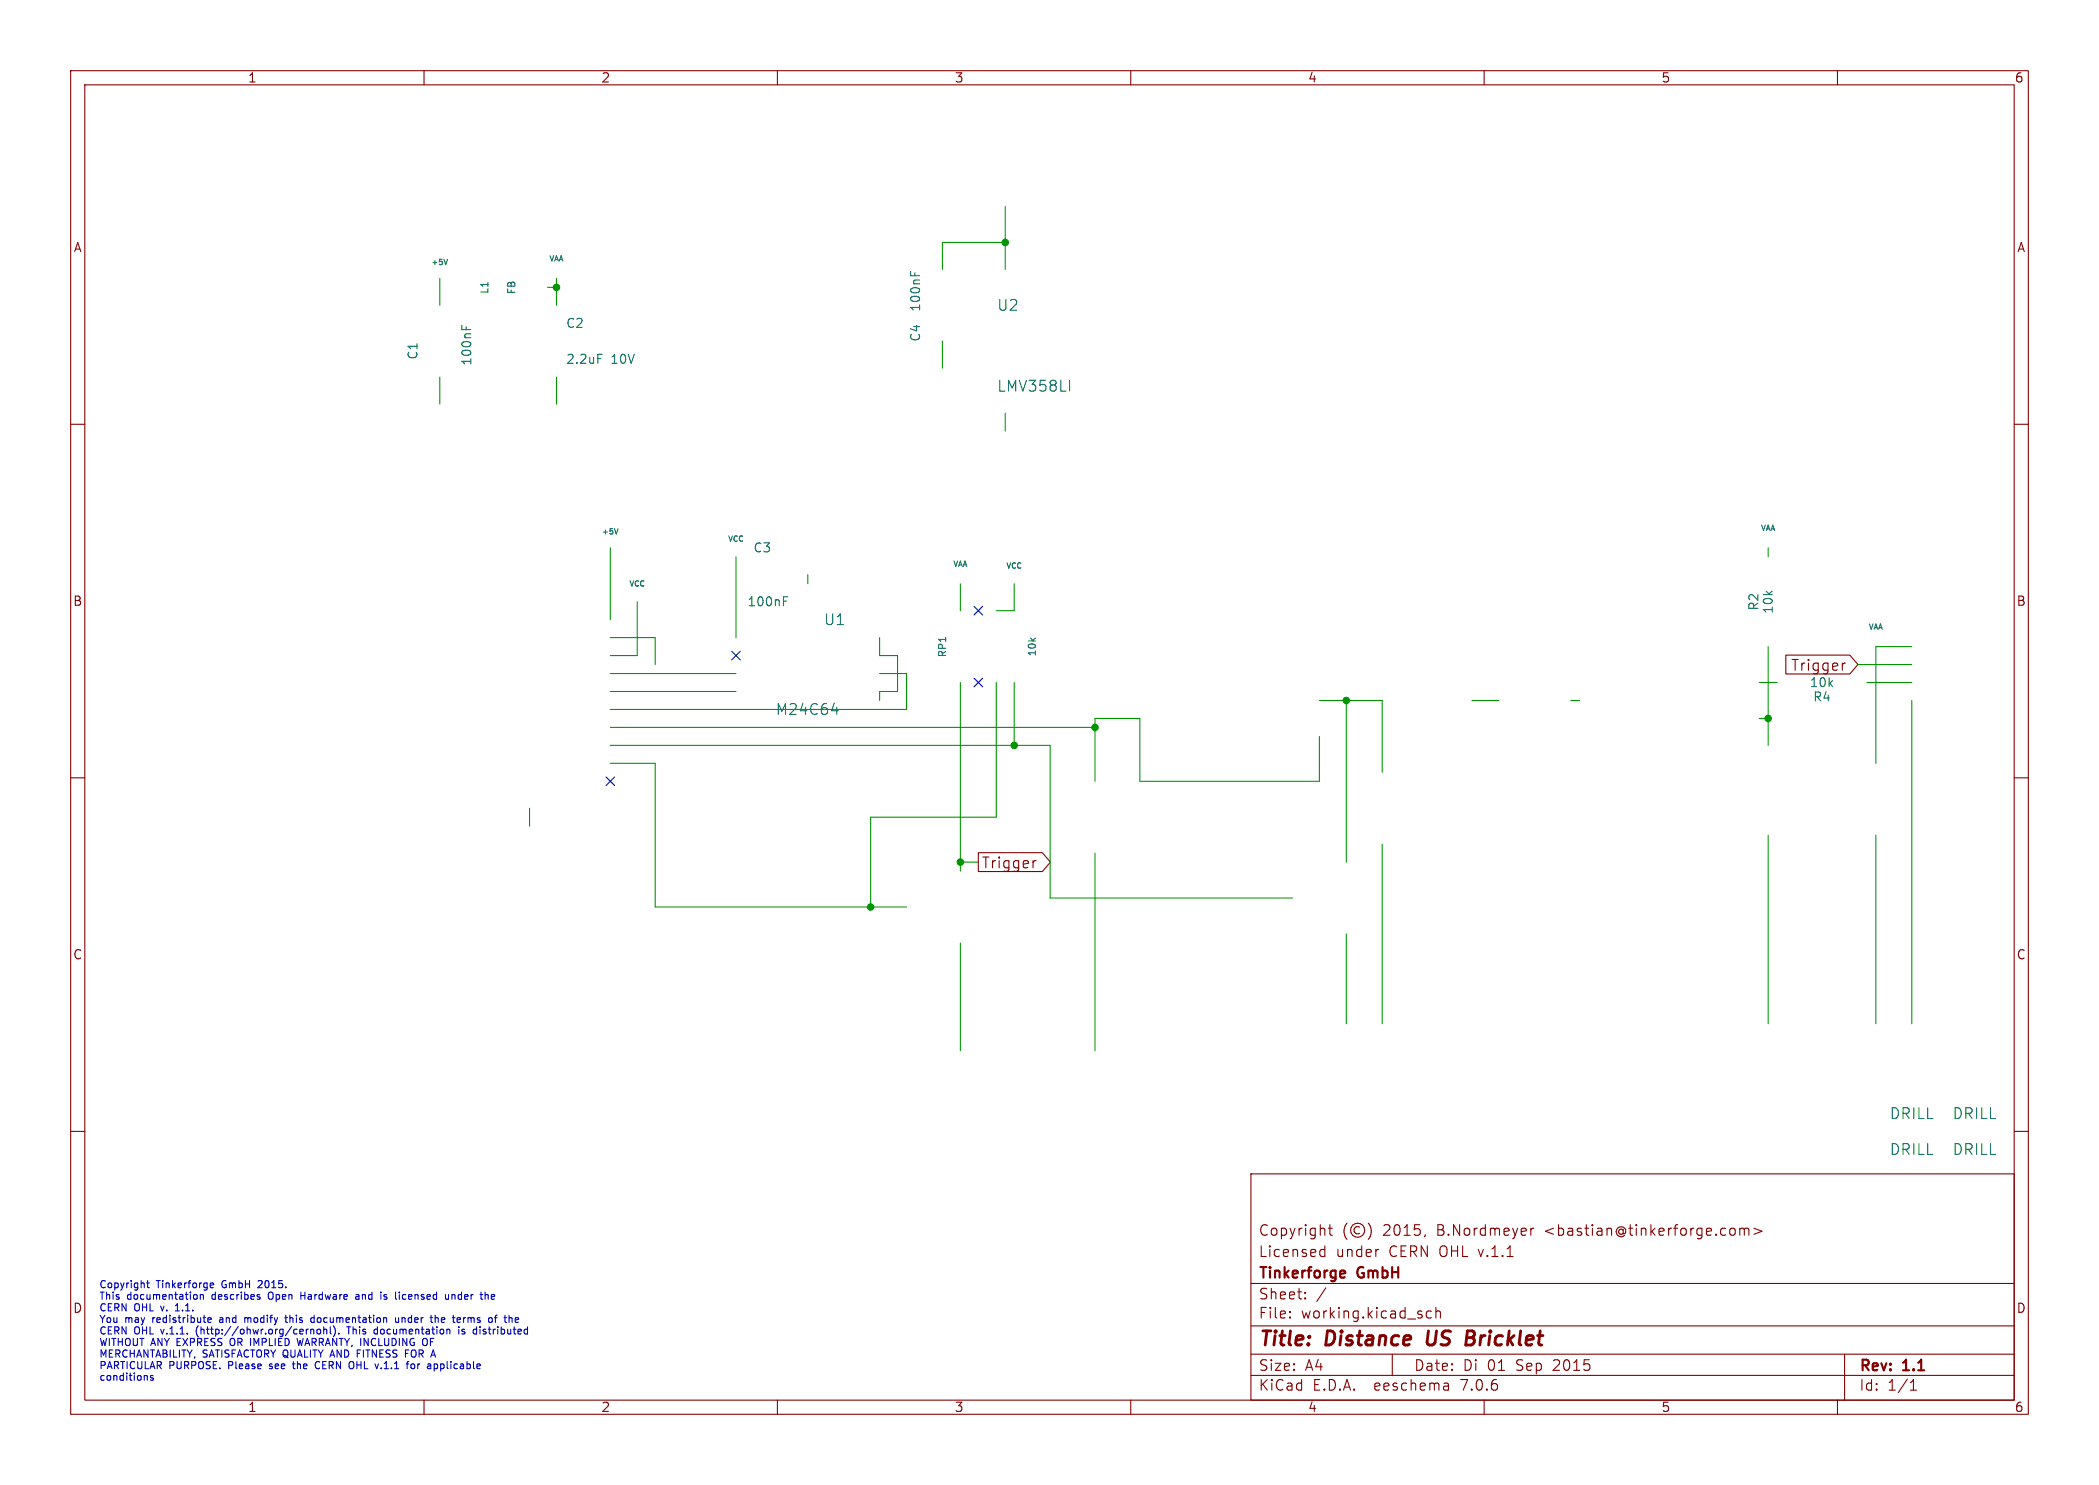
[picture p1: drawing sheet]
<svg xmlns="http://www.w3.org/2000/svg" width="297mm" height="210mm" viewBox="0 0 297 210" stroke-linecap="round" stroke-linejoin="round" font-family="sans-serif">
<g fill="none" stroke="#840000" stroke-width=".15">
<path d="M10 10h277v190h-277zM12 12h273v186h-273zM60 10v2M110 10v2M160 10v2M210 10v2M260 10v2M10 60h2M285 60h2M252.7 92.6h9l1.2 1.4-1.2 1.3h-9zM261.1 93.8h-.3M10 110h2"/>
<path d="M285 110h2M138.4 120.6h9.1l1.1 1.3-1.1 1.4h-9.1zM146.6 121.7l-.4 .2M10 160h2M285 160h2M177 166h108v32h-108zM186.9 177.6l.1 .1 .5-.1M186.9 176.8l.1-.1 .5 .1M187.5 176.2v1.5M188 173.7h.5M188.2 173.2v1.3v.1l.3 .1M190.6 173a1.72 1.72 0 0 0 0 2.3"/>
<path d="M192.4 173.6a.52 .52 0 0 0-.8 .4 .52 .52 0 0 0 .8 .4M193.6 173a1.72 1.72 0 0 1 0 2.3M195 176.7h.1M201.7 174.6l-.2 .3M216.6 173.7v1M217 173.7l-.3 .1-.1 .2M245 173.7a.41 .41 0 0 1 .5 .3v.4a.41 .41 0 0 1-.5 .3M246.2 173.8a.37 .37 0 0 1 .6 .1M246.2 173.7v1M246.8 173.9l.2-.2 .4 .1 .1 .9M246.8 173.9v.8M248.2 173.7l1.1 .4-1.1 .5"/>
<path d="M60 198v2M110 198v2M160 198v2M177 194.5h108M177 191.5h108M177 187.5h108M177 181.5h108M182.5 186.3h.1l-.1 .1M182.5 186.3v.1M182.5 185.5v.1M182.5 185.5h.1l-.1 .1M184.7 183.6v.1"/>
<path d="M184.7 183.6h-.1l.1 .1M184.7 182.8v.1M184.7 182.8h-.1l.1 .1M187.6 182.1l-1.3 2M197 191.5v3M202.5 185.5l-.4-.1-.3 .3v.4l.2 .2 .1 .1 .4-.1M203.2 185.5a.37 .37 0 0 1 .6 .1v.8M203.2 184.9v1.5M204.9 195.7l.1 .9M205 196.5l-.2 .1M205 196h-.2M210 198v2"/>
<path d="M260 198v2M261 191.5v6.5M270.3 196.6h.9M270.3 195.5l.4-.4v1.5"/>
<circle cx="192.1" cy="174" r="1"/>
</g>
<path d="M202.1 188.2l-.2 1.6 .2 .3 .2 .1M207.5 189.2h.7M207.6 188.2h.7M208.2 189.2l.3 .1M208.4 190.1l-.2 .1h-.8M208.4 189.1l-.2 .1" fill="none" stroke="#840000" stroke-width=".4"/>
<path d="M190.1 179.7l.2 .1v.2l-.7 .2M190.3 180.6l-.2 .1" fill="none" stroke="#840000" stroke-width=".3"/>
<g fill="none" stroke="#0000c2" stroke-width=".15">
<path d="M20.7 194.5l.1 .2v.5M20.7 181.4h.4M20.9 181.1v.9l.2 .1M21.7 194.6l-.3-.1-.1 .2v.1l.4 .1v.2h-.4M24.8 185.4h.6M25 184.5l-.2 .2M27.6 183.1h.2l.1 .2v.4h-.3M27.8 187.9v.7M28.3 183.2l.2-.1h.2l.1 .6M28.3 183.1v.6M29.4 186.7l.5-.1-.1-.2-.2-.1-.2 .2 .1 .5h.3M29.7 181.6l.2-.2h.2l.1 .2v.1l-.5 .1"/>
<path d="M29.7 182l.2 .1h.3M31.1 186.7v.3M32.6 189.4v.7M34.6 186.3v.7M34.9 186.3l-.3 .1M36.6 181.1l-.1 .1M36.7 183.4l.1 .2-.1 .1M36.7 183.1h.1M37.1 181.5l-.6 .6h.6M38 182.9v.7M38.1 193.5l.1 .1M38.2 192.9v.3"/>
<path d="M40.3 186.3h.4M40.4 186v.9l.3 .1M41.4 192.9h.3M41.5 192.5v.9l.2 .2M42 189.3l.3 1 .2-.7 .2 .7M42.6 182.7v1M42.6 183.2h.5M44 186.8l.2 .2h.3M44 188v.7M44 188.1l.1-.1h.3v.7M44.5 186.4l-.3-.1-.2 .2M44.5 186v1"/>
<path d="M44.8 192.6a.5 .5 0 0 0-.2 .6 .5 .5 0 0 0 .6 .3M44.9 188h.3l.2 .2v.3l-.2 .2-.3-.1-.1-.1zM45.8 188.1l.2-.1h.2v.7M45.8 187.6v1.1M46.7 187.6v.9l.2 .2M47.2 187.5a1.19 1.19 0 0 1 0 1.5M47.9 188.6v.1M49.3 187.6v1.1M49.9 192.6a.72 .72 0 0 1 0 .9M50.4 183.1h.3l.1 .6M50.5 191.4h.4M50.8 183.3l-.3 .1-.2 .1 .2 .2h.3"/>
<path d="M53 188.6l.1 .1 .3-.1M53.4 188h-.3l-.1 .1M53.4 187.6v1.1M54.3 183.7h.4M54.7 183.1h-.2l-.2 .1 .1 .2 .3 .1M56 186.3v.7h.3l.1-.1M56.4 186.3v.7M56.5 182.7v.1M56.9 186.3v.7M57 183.1l-.1 .2 .1 .4M57 186.3l-.1 .1M57.4 191.4h.3"/>
<path d="M58.2 192.9h.3l.2 .2v.3l-.2 .2-.3-.1-.1-.1zM60.3 189.3a.72 .72 0 0 1 0 .9M61.4 192.9h.3l.2 .2-.1 .4h-.4M61.6 186.4l.1-.1 .3 .1v.6M61.6 186v1M63 183.1l.1 .6h.2h.2M63.5 183.1v.6M63.5 188l.2 .1v.6M64 183.1v.6M64.3 183.1h-.2l-.1 .1M64.9 187.6v.1M64.9 188v.7"/>
<path d="M65 186.3l.2 .3-.5 .1M65.1 187h-.1M65.4 188.6h.3M65.6 186.3v.7M65.6 186.4v.1M65.7 188h-.2l-.1 .1v.2l.3 .1M67.9 187.6v.1M67.9 188v.7M68.8 183.1l.3 .1v.5M69.6 183.1v.6M70 186.3h.3M70 183.3l-.5 .1"/>
<path d="M70.3 186l-.2 .1v.9M72.9 187h.4M72.9 186.4l.3-.1 .2 .3-.5 .1"/>
</g>
<g fill="none" stroke="#009600" stroke-width=".15">
<path d="M62.2 39.4v3.8M78.7 39.4v3.8M142.2 34.3h-8.9v3.8M142.2 29.2v8.9M62.2 53.3v3.9M77.5 40.6h1.2M78.7 53.3v3.9M133.3 48.3v3.8M142.2 58.4v2.6M86.4 77.5v10.1M104.1 78.7v11.5M250.2 77.5v1.2"/>
<path d="M86.4 97.8h17.7M86.4 90.2h6.3v3.8M86.4 95.3h17.7M90.2 85.1v7.6h-3.8M114.3 81.3v1.3M124.5 90.2v2.5h2.5v5.1h-2.5v1.3M124.5 95.3h3.8v5h-41.9M135.9 82.6v3.8M135.9 96.5v26.7M141 96.5v19.1h-17.8v12.7M143.5 82.6v3.8h-2.5M143.5 96.5v8.9"/>
<path d="M186.7 99.1h8.9v10.1M190.5 99.1v22.8M208.3 99.1h3.8M222.2 99.1h1.3M248.9 96.5h2.6M250.2 91.4v14M262.9 94h7.6M264.2 96.5h6.3M270.5 91.4h-5.1v16.6M270.5 99.1v45.7M74.9 114.3v2.5M86.4 105.4h62.2v21.6h34.3"/>
<path d="M86.4 108h6.3v20.3h35.6M86.4 102.9h68.5M186.7 104.1v6.4h-25.4v-8.9h-6.4v8.9M195.6 119.4v25.4M248.9 101.6h1.3M250.2 118.1v26.7M265.4 118.1v26.7M135.9 133.4v15.2M135.9 121.9h2.5M154.9 120.7v27.9M190.5 132.1v12.7"/>
</g>
<path d="M103.5 92.1l1.2 1.2M104.7 92.1l-1.2 1.2M137.8 85.8l1.2 1.2M137.8 95.9l1.2 1.2M139 85.8l-1.2 1.2M139 95.9l-1.2 1.2M85.8 109.9l1.2 1.2M87 109.9l-1.2 1.2" fill="none" stroke="#000084" stroke-width=".15"/>
<path d="M63.3 36.7l-.2 .7M128.8 38.4v.6M129.5 38.6v.4M65.3 46v.6M66 46.2v.4M84.6 50.1h.6M151.3 53.8v1.5M87.4 74.8l-.2 .7M110.9 85h.4M110.9 84.4h.6M117.7 100.5h.9M118.4 100v1" fill="none" stroke="#006464" stroke-width=".15"/>
<g fill="#009600" stroke="#009600" stroke-width=".15">
<circle cx="154.9" cy="102.9" r=".46"/>
<circle cx="143.5" cy="105.4" r=".46"/>
<circle cx="135.9" cy="121.9" r=".46"/>
<circle cx="123.2" cy="128.3" r=".46"/>
<circle cx="190.5" cy="99.1" r=".46"/>
<circle cx="78.7" cy="40.6" r=".46"/>
<circle cx="142.2" cy="34.3" r=".46"/>
<circle cx="250.2" cy="101.6" r=".46"/>
</g>
<g font-size="2.8" fill="#840000">
<text x="178" y="190.9">Title:</text>
<text x="187.7" y="190.9">Distance</text>
<text x="202.7" y="190.9">US</text>
<text x="209.1" y="190.9">Bricklet</text>
</g>
<g font-size="2.1" fill="#006464">
<text x="141" y="44.2">U2</text>
<text x="141" y="55.6">LMV358LI</text>
<text x="116.5" y="88.6">U1</text>
<text x="109.7" y="101.3">M24C64</text>
<text x="267.3" y="158.5">DRILL</text>
<text x="276.2" y="158.5">DRILL</text>
<text x="267.3" y="163.6">DRILL</text>
<text x="276.2" y="163.6">DRILL</text>
</g>
<g font-size="2.1" fill="#840000">
<text x="253.4" y="95.1">Trigger</text>
<text x="138.8" y="123">Trigger</text>
<text x="178" y="178">Licensed</text>
<text x="178" y="175">Copyright</text>
<text x="189" y="178">under</text>
<text x="195.7" y="175">2015,</text>
<text x="196.6" y="178">CERN OHL v.1.1</text>
<text x="203.5" y="175">B.Nordmeyer</text>
<text x="218.8" y="175">&lt;bastian@tinkerforge.com&gt;</text>
<text x="178" y="184">Sheet:</text>
<text x="178" y="181.2">Tinkerforge</text>
<text x="192.2" y="181.2">GmbH</text>
<text x="178" y="186.7">File:</text>
<text x="184.1" y="186.7">working.kicad_sch</text>
<text x="178" y="196.9">KiCad</text>
<text x="178" y="194.1">Size:</text>
<text x="184.7" y="194.1">A4</text>
<text x="185.7" y="196.9">E.D.A.</text>
<text x="194.6" y="196.9">eeschema</text>
<text x="200" y="194.1">Date:</text>
<text x="207" y="196.9">7.0.6</text>
<text x="207" y="194.1">Di</text>
<text x="210.5" y="194.1">01</text>
<text x="214.7" y="194.1">Sep</text>
<text x="220.1" y="194.1">2015</text>
<text x="263" y="194.3">Rev:</text>
<text x="263" y="196.9">Id:</text>
<text x="267.1" y="196.9">1/1</text>
<text x="269.4" y="194.3">1.1</text>
</g>
<g font-size="1.8" fill="#840000">
<text x="35" y="11.9">1</text>
<text x="85" y="11.9">2</text>
<text x="135" y="11.9">3</text>
<text x="185" y="11.9">4</text>
<text x="235" y="11.9">5</text>
<text x="285" y="11.9">6</text>
<text x="10.3" y="35.9">A</text>
<text x="285.3" y="35.9">A</text>
<text x="10.3" y="85.9">B</text>
<text x="285.3" y="85.9">B</text>
<text x="10.3" y="135.9">C</text>
<text x="285.3" y="135.9">C</text>
<text x="10.3" y="185.9">D</text>
<text x="285.3" y="185.9">D</text>
<text x="35" y="199.9">1</text>
<text x="85" y="199.9">2</text>
<text x="135" y="199.9">3</text>
<text x="185" y="199.9">4</text>
<text x="235" y="199.9">5</text>
<text x="285" y="199.9">6</text>
</g>
<g font-size="1.8" fill="#006464">
<text x="80" y="46.6">C2</text>
<text x="130.4" y="44.2" transform="rotate(-90 130.4 44.2)">100nF</text>
<text x="59.3" y="51" transform="rotate(-90 59.3 51)">C1</text>
<text x="66.9" y="51.8" transform="rotate(-90 66.9 51.8)">100nF</text>
<text x="80" y="51.7">2.2uF</text>
<text x="86.5" y="51.7">10V</text>
<text x="130.4" y="48.4" transform="rotate(-90 130.4 48.4)">C4</text>
<text x="106.5" y="78.3">C3</text>
<text x="105.7" y="86">100nF</text>
<text x="249" y="86.4" transform="rotate(-90 249 86.4)">R2</text>
<text x="251.1" y="86.9" transform="rotate(-90 251.1 86.9)">10k</text>
<text x="256" y="97.4">10k</text>
<text x="256.5" y="99.4">R4</text>
</g>
<g font-size="1.4" fill="#006464">
<text x="69.3" y="41.7" transform="rotate(-90 69.3 41.7)">L1</text>
<text x="73.1" y="41.7" transform="rotate(-90 73.1 41.7)">FB</text>
<text x="134.1" y="93.1" transform="rotate(-90 134.1 93.1)">RP1</text>
<text x="146.8" y="92.9" transform="rotate(-90 146.8 92.9)">10k</text>
</g>
<g font-size="1.4" fill="#0000c2">
<text x="14" y="182.2">Copyright</text>
<text x="14" y="183.9">This</text>
<text x="14" y="185.5">CERN</text>
<text x="18" y="183.9">documentation</text>
<text x="19" y="185.5">OHL</text>
<text x="22.2" y="182.2">Tinkerforge</text>
<text x="23" y="185.5">v.</text>
<text x="25.3" y="185.5">1.1.</text>
<text x="30.2" y="183.9">describes</text>
<text x="31.6" y="182.2">GmbH</text>
<text x="37" y="182.2">2015.</text>
<text x="38.4" y="183.9">Open</text>
<text x="43.2" y="183.9">Hardware</text>
<text x="51.3" y="183.9">and</text>
<text x="55.1" y="183.9">is</text>
<text x="57.4" y="183.9">licensed</text>
<text x="64.7" y="183.9">under</text>
<text x="70" y="183.9">the</text>
<text x="14" y="187.2">You</text>
<text x="14" y="188.8">CERN</text>
<text x="14" y="190.4">WITHOUT ANY EXPRESS</text>
<text x="17.7" y="187.2">may</text>
<text x="19" y="188.8">OHL</text>
<text x="21.8" y="187.2">redistribute</text>
<text x="23" y="188.8">v.1.1.</text>
<text x="28.2" y="188.8">(http://ohwr.org/cernohl).</text>
<text x="31.5" y="187.2">and</text>
<text x="33" y="190.4">OR IMPLIED</text>
<text x="35.3" y="187.2">modify</text>
<text x="41.4" y="187.2">this</text>
<text x="43.1" y="190.4">WARRANTY, INCLUDING</text>
<text x="45.2" y="187.2">documentation</text>
<text x="49.9" y="188.8">This</text>
<text x="53.9" y="188.8">documentation</text>
<text x="57.4" y="187.2">under</text>
<text x="61.3" y="190.4">OF</text>
<text x="62.7" y="187.2">the</text>
<text x="66.1" y="187.2">terms</text>
<text x="66.1" y="188.8">is</text>
<text x="68.4" y="188.8">distributed</text>
<text x="71.4" y="187.2">of</text>
<text x="14" y="192.1">MERCHANTABILITY,</text>
<text x="14" y="193.7">PARTICULAR</text>
<text x="14" y="195.3">conditions</text>
<text x="23.9" y="193.7">PURPOSE.</text>
<text x="28.7" y="192.1">SATISFACTORY QUALITY AND</text>
<text x="32.5" y="193.7">Please</text>
<text x="38.6" y="193.7">see</text>
<text x="42.2" y="193.7">the</text>
<text x="45.6" y="193.7">CERN</text>
<text x="50.6" y="193.7">OHL</text>
<text x="51.2" y="192.1">FITNESS</text>
<text x="54.6" y="193.7">v.1.1</text>
<text x="58.3" y="192.1">FOR</text>
<text x="59.3" y="193.7">for</text>
<text x="62.5" y="193.7">applicable</text>
</g>
<g font-size="1.1" fill="#006464">
<text x="60.9" y="37.7">+5V</text>
<text x="77.6" y="37.2">VAA</text>
<text x="85" y="75.8">+5V</text>
<text x="102.9" y="76.8">VCC</text>
<text x="249.1" y="75.3">VAA</text>
<text x="88.9" y="83.2">VCC</text>
<text x="134.8" y="80.4">VAA</text>
<text x="142.3" y="80.6">VCC</text>
<text x="264.3" y="89.3">VAA</text>
</g>
</svg>
